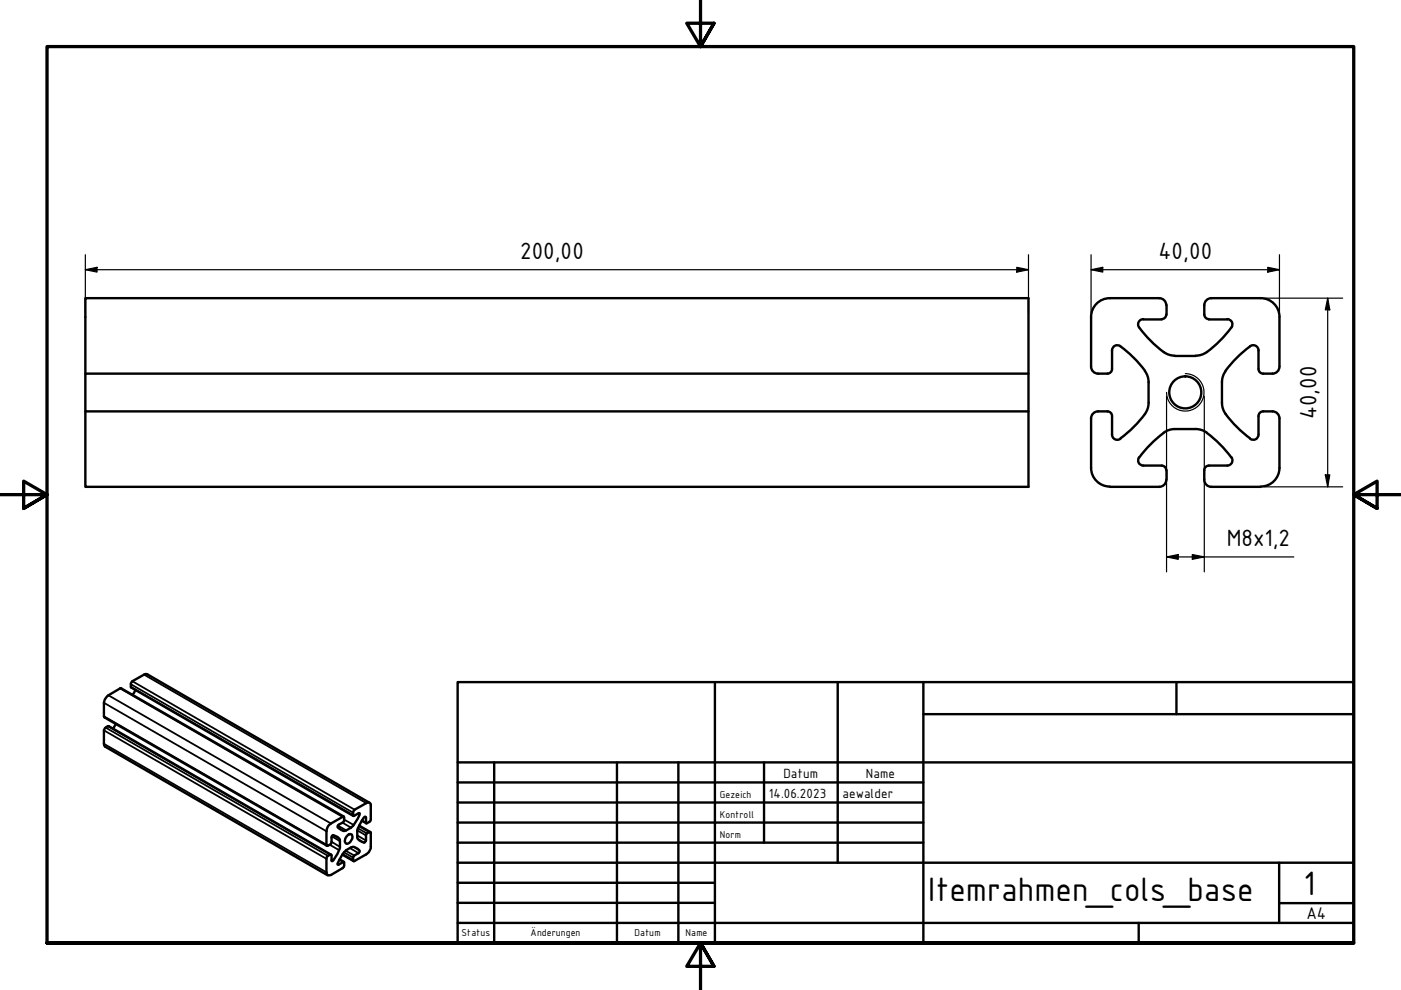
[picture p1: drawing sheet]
<svg xmlns="http://www.w3.org/2000/svg" width="297mm" height="210mm" viewBox="0 0 297 210" stroke-linecap="round" stroke-linejoin="round" font-family="sans-serif">
<!-- layer: Visible (ISO) -->
<g fill="none" stroke="#000" stroke-width=".51">
<path d="M18.1 79.2v-16h200v40h-200v-16M218.1 79.2h-200v8h200M235.3 63.2a4 4 0 0 0-4 4v10.5a1.49 1.49 0 0 0 1.5 1.5h2a.99 .99 0 0 0 1-1M235.3 63.2h10.5a1.49 1.49 0 0 1 1.5 1.5M235.8 74.3a1.11 1.11 0 0 1 .6-1 1.11 1.11 0 0 1 1.1 .1 25.7 25.7 0 0 1 5.3 5.2M235.8 74.3v3.9M242.4 67.7h3.9M242.4 67.7a1.1 1.1 0 0 0-1 .6 1.1 1.1 0 0 0 .1 1.1 25 25 0 0 0 5.2 5.3M242.7 78.7l.5 .8 .3 1.5M246.7 74.6l1.4 .7 1 .1M247.3 66.7a.98 .98 0 0 1-1 1M247.3 64.7v2"/>
<path d="M249.1 75.5h4.4M255.3 66.7a.98 .98 0 0 0 1 1M255.3 64.7v2M255.9 74.6l-.9 .5-1.5 .3M256.3 67.7h3.9M259.9 78.7l-.7 1.3-.1 1M260.2 67.7a1.11 1.11 0 0 1 1 .6 1.11 1.11 0 0 1-.1 1.1M261.1 69.4a25 25 0 0 1-5.2 5.3M266.8 74.3a1.1 1.1 0 0 0-.6-1 1.1 1.1 0 0 0-1.1 .1 25 25 0 0 0-5.3 5.2M266.8 74.3v3.9M266.8 78.2a.98 .98 0 0 0 1 1M267.3 63.2h-10.5a1.49 1.49 0 0 0-1.5 1.5"/>
<path d="M267.3 63.2a4 4 0 0 1 4 4v10.5a1.49 1.49 0 0 1-1.5 1.5h-2M231.3 99.2a4 4 0 0 0 4 4M231.3 88.7v10.5M235.8 88.2v3.9a1.11 1.11 0 0 0 .6 1 1.11 1.11 0 0 0 1.1-.1M235.8 88.2a.98 .98 0 0 0-1-1h-2a1.49 1.49 0 0 0-1.5 1.5M241.5 96.9a1.11 1.11 0 0 0-.1 1.2 1.11 1.11 0 0 0 1 .6h3.9M243.5 81v4.9a8.3 8.3 0 0 1-2.9 4.4l-3.1 2.7M246.3 98.7a.98 .98 0 0 1 1 1M246.7 91.8a25 25 0 0 0-5.2 5.2M247.3 99.7v2M249.1 91l-1.5 .3-.9 .5M249.1 91h4.4"/>
<path d="M253.5 91l1 .1 1.4 .7M255.3 99.7v2a1.49 1.49 0 0 0 1.5 1.5h10.5M255.9 91.8a25 25 0 0 1 5.2 5.2M256.3 98.7a.98 .98 0 0 0-1 1M259.1 81v4.9l.3 1 .5 .9M259.8 87.7a25 25 0 0 0 5.3 5.3M261.1 96.9a1.11 1.11 0 0 1 .1 1.2 1.11 1.11 0 0 1-1 .6h-3.9M266.8 88.2v3.9a1.11 1.11 0 0 1-.6 1 1.11 1.11 0 0 1-1.1-.1M267.8 87.2h2a1.49 1.49 0 0 1 1.5 1.5M267.8 87.2a.98 .98 0 0 0-1 1M271.3 99.2a4 4 0 0 1-4 4M271.3 88.7v10.5"/>
<path d="M247.3 101.7a1.49 1.49 0 0 1-1.5 1.5h-10.5M24.6 153.5l-.6 1M28.7 146.3l-.6 1M69.6 175.1l.6-.5 2.7-1.5 .1 1-1.4 1.1a1.55 1.55 0 0 0 1.8 .9 5.1 5.1 0 0 0 2.9-3.7l-1.4 .5v-.8l.3-.4 2.5-1.4a.61 .61 0 0 1 .9 .2v3.3l-.3 .5-.6 .3-.1-1.3-.2-.2a5.2 5.2 0 0 0-1.6 4.7l.5 .5 1 .4 .3-.5 .1-1.4 .7-.4 .2 .1v3.4l-.4 .7-.5 .5-2.7 1.5-.1-.1v-.9l1.4-1a1.55 1.55 0 0 0-1.9-.9l-1 .5a7.5 7.5 0 0 0-1.8 3.1l1.4-.5v.8l-.4 .5-2.4 1.4a.61 .61 0 0 1-.7 0 .61 .61 0 0 1-.3-.6v-3l.3-.4 .5-.3 .3 .1v1.2l.1 .1a5.3 5.3 0 0 0 1.7-4.5l-.5-.6-1.1-.4-.2 .3-.1 1.5-.8 .5-.2-.2v-3zM72.9 173.1l-47.3-27.2-2.6 1.5-.8 .9-.2 .7v2.9l.2 .2 47.1 27.2M73.7 177.1a.57 .57 0 0 1 .6-.3 .57 .57 0 0 1 .4 .7l-.2 .7a.76 .76 0 0 1-.5 .6 .76 .76 0 0 1-.8-.1l-.1-.3 .1-.6zM76.1 175l2.4 1.4M76.7 174l1 .5M78.4 170.2l-47.2-27.2h-.7l-2.4 1.4-.3 .4v1l47.1 27.2M70.2 181.2l-47.1-27.2-.9 .5-.2 .3v2.9l.2 .5 .2 .1 47.1 27.3M72 182.2l.9 .5M72.6 181.2l2.4 1.4"/>
<circle cx="251.3" cy="83.2" r="3.4"/>
</g>
<!-- layer: Visible Narrow (ISO) -->
<g fill="none" stroke="#000" stroke-width=".38">
<path d="M22 151.9l47.2 27.2M22 149l47.2 27.2M22 154.8l47.2 27.3M22 157.7l47.2 27.2M22.4 154.3l47.1 27.2M22.9 154l47.1 27.2M23 147.4l47.2 27.2M25.5 146l47.1 27.2M27.7 145.6l47.2 27.2M27.7 145.1l47.2 27.2M28.1 144.4l47.1 27.3M30.5 143l47.2 27.3"/>
<path d="M69.9 179.1l2 1.1M70.3 178.5l1.8 1M70.4 177.3l1.7 1M70.7 177.1l1.2 .7M71.6 175.5l1.2 .7M71.6 175l1.8 1.1M72.6 174.4l1.8 1.1M73 173.8l2 1.1M74.2 179.8l1.8 1.1M75 179.5l1.2 .8M75.8 177.1l1.8 1.1M75.8 176.1l1.8 1"/>
<path d="M75.8 172.6l.4 .2M75.9 175.6l1.9 1.1M75.9 178l1.3 .7M76.1 175.2l2.2 1.2M76.8 174l.8 .4M77.3 173.2l.3 .1M70.3 182.2l.4 .2M71.6 183.2l.2 .1M71.9 182.3l.9 .5M72.6 181.1l2.3 1.2M72.9 180.7l2 1.1M73.3 180.4l1.8 1"/>
</g>
<!-- layer: Border (ISO) -->
<path d="M148.5 -.1v10l-2.9-5h5.8l-2.9 5 2.9-5M0 104.9h10l-5-2.9v5.8l5-2.9-5 2.9M297 104.9h-10l5-2.9v5.8l-5-2.9 5 2.9M10 199.9v-190h277v190h-277h277M151.4 204.9l-2.9-5 2.9 5h-5.8l2.9-5v10" fill="none" stroke="#000" stroke-width=".7"/>
<!-- layer: Title (ISO) -->
<g fill="none" stroke="#000" stroke-width=".51">
<path d="M97 144.6h190v55.3h-190zM151.6 144.6v55.3M177.6 144.6v38.3M195.8 151.4h91.2M195.8 144.6v55.3M249.4 144.6v6.8M97 165.9h98.8M97 170.2h98.8M97 174.4h98.8M97 178.7h98.8M97 161.6h190M104.8 161.6v38.3"/>
<path d="M130.8 161.6v38.3M143.8 161.6v38.3M162 161.6v17.1M97 195.7h190M97 182.9h190M97 187.2h54.6M97 191.4h54.6M241.4 195.7v4.2M271.2 191.5h15.8M271.2 182.9v12.8"/>
</g>
<!-- layer: Sketch Geometry (ISO) -->
<path d="M251.3 79.2a4 4 0 0 1 4 4 4 4 0 0 1-4 4 4 4 0 0 1-4-4" fill="none" stroke="#000" stroke-width=".25"/>
<!-- layer: Dimension (ISO) -->
<g fill="none" stroke="#000" stroke-width=".25">
<path d="M18.1 57.2l2.5-.5v1zM18.1 57.2h200M18.1 54v12.4M215.6 56.7l2.5 .5-2.5 .5zM218.1 54v12.4M231.3 57.2l2.5-.5v1zM231.3 57.2h40M231.3 54v12.4M268.8 56.7l2.5 .5-2.5 .5zM271.3 54v12.4M268.1 63.2h16.6M281.5 63.2l.4 2.5h-.9z"/>
<path d="M281.5 63.2v40M247.3 84v37.3M255.3 84v37.3M247.3 118.1l2.5-.5v1zM247.3 118.1h27M252.8 117.6l2.5 .5-2.5 .5zM268.1 103.2h16.6M281 100.7h.9l-.4 2.5z"/>
</g>
<g fill="#000">
<path d="M18.1 57.2l2.5-.5v1z" fill-rule="evenodd"/>
<path d="M215.6 56.7l2.5 .5-2.5 .5z" fill-rule="evenodd"/>
<path d="M231.3 57.2l2.5-.5v1z" fill-rule="evenodd"/>
<path d="M268.8 56.7l2.5 .5-2.5 .5z" fill-rule="evenodd"/>
<path d="M281.5 63.2l.4 2.5h-.9z" fill-rule="evenodd"/>
<path d="M247.3 118.1l2.5-.5v1z" fill-rule="evenodd"/>
<path d="M252.8 117.6l2.5 .5-2.5 .5z" fill-rule="evenodd"/>
<path d="M281 100.7h.9l-.4 2.5z" fill-rule="evenodd"/>
</g>
<g font-size="7.7">
<text x="196.8" y="191">Itemrahmen_cols_base</text>
<text x="276.4" y="189.7">1</text>
</g>
<g font-size="5.4">
<text x="110.3" y="54.9">200,00</text>
<text x="245.6" y="54.9">40,00</text>
<text x="279.1" y="88.9" transform="rotate(-90 279.1 88.9)">40,00</text>
<text x="260.1" y="115.8">M8x1,2</text>
</g>
<text font-size="3.9" x="277" y="194.9">A4</text>
<g font-size="3">
<text x="166.1" y="164.9">Datum</text>
<text x="183.6" y="164.9">Name</text>
<text x="163" y="169.1">14.06.2023</text>
<text x="178.6" y="169.1">aewalder</text>
</g>
<g font-size="2.3">
<text x="152.6" y="169.1">Gezeich</text>
<text x="152.6" y="173.4">Kontroll</text>
<text x="152.6" y="177.6">Norm</text>
<text x="97.9" y="198.5">Status</text>
<text x="112.5" y="198.5">Änderungen</text>
<text x="134.6" y="198.5">Datum</text>
<text x="145.4" y="198.5">Name</text>
</g>
</svg>
